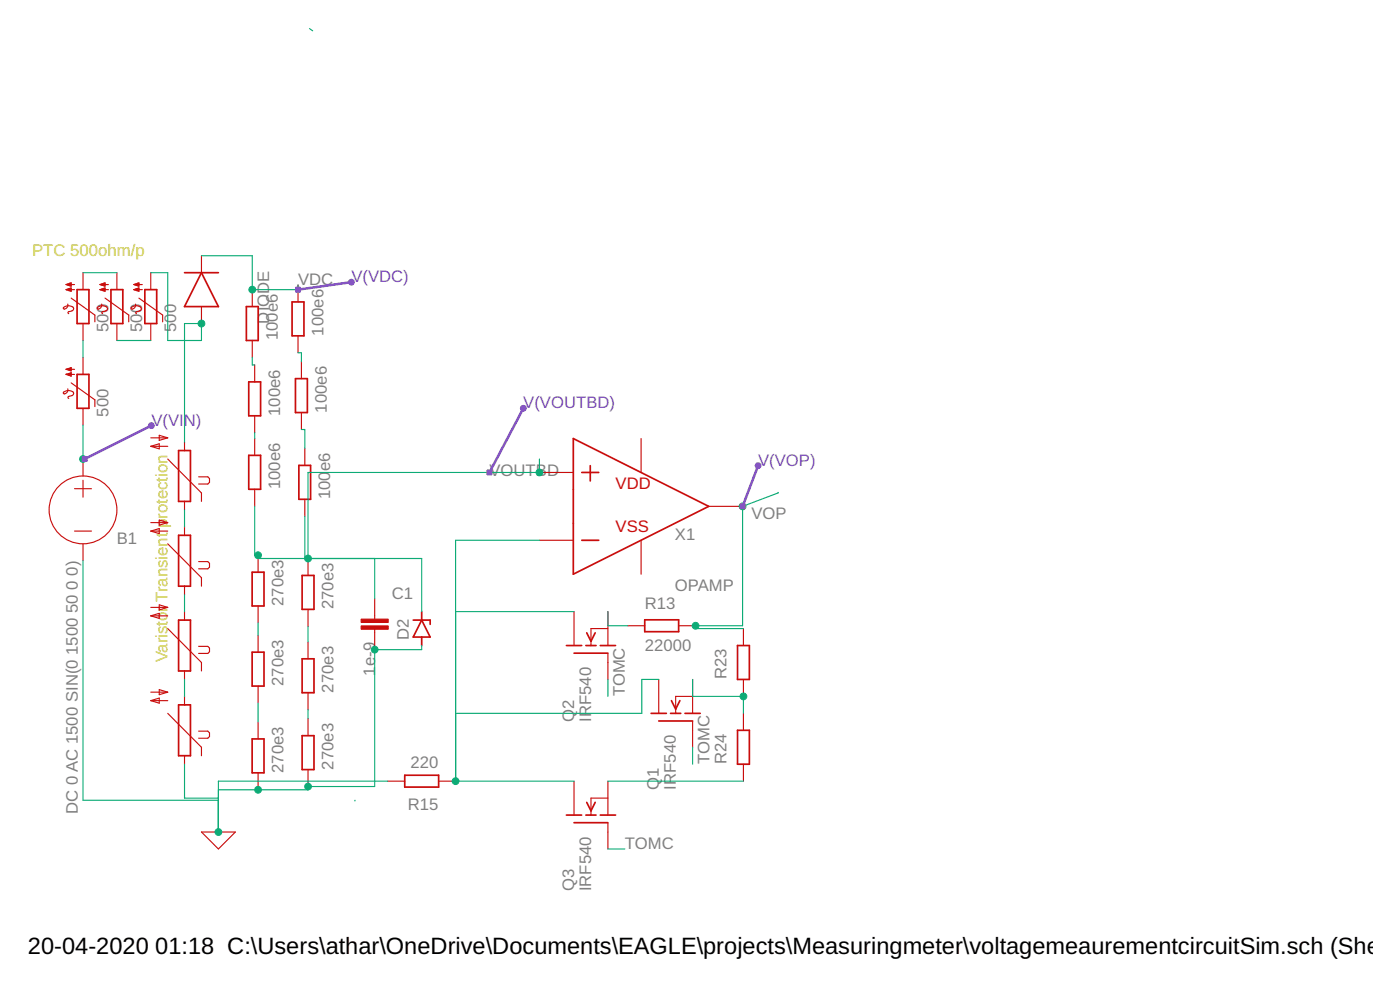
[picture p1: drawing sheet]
<svg xmlns="http://www.w3.org/2000/svg" width="210mm" height="148mm" viewBox="0 0 210 148" stroke-linecap="round" stroke-linejoin="round" font-family="sans-serif">
<g fill="none" stroke="#c90d0c" stroke-width=".17">
<path d="M30.2 38.3v2.6M9.9 43.4h1.3M9.9 42.6h1.3M9.9 43.4l.8-.3v.5zM9.9 42.6l.8-.2v.5zM9.9 55.3l.8-.2v.5zM9.9 56.1h1.3M9.9 55.3h1.3M9.9 56.1l.8 .2M10 55.4h.7M10.1 42.6h.6M10.1 42.7h.6"/>
<path d="M10.2 45.6a.53 .53 0 0 1-.2 .5 .53 .53 0 0 1-.5 .1v-.1a.99 .99 0 0 1 1.5 .1 .86 .86 0 0 1-.8 .6l.1 .2M10.2 58.3a.53 .53 0 0 1-.2 .5 .53 .53 0 0 1-.5 .1v-.1a1.01 1.01 0 0 1 1.5 .1 .86 .86 0 0 1-.8 .6l.1 .2M10.2 43.3h.5M10.2 55.2h.5M10.2 56.2h.5M10.3 56h.4M10.3 43.5h.4M10.4 55.5h.3M10.4 42.4h.3M10.5 42.8h.2M10.5 43.2h.2M10.5 55.1h.2"/>
<path d="M10.6 56.3h.1M10.6 55.8h.1M10.7 44.7l3.5 2.5v1M10.7 57.4l3.5 2.5v1M10.7 55.8v.5M10.7 55.8l-.8 .3M12.4 40.9v2.5M12.4 48.5v2.5M12.4 53.6v2.5M15 43.4h1.3M15 42.6h1.3M15 43.4l.7-.3v.5z"/>
<path d="M15 42.6l.7-.2v.5zM15.2 42.6h.5M15.2 42.7h.5M15.2 45.6a.53 .53 0 0 1-.1 .5 .53 .53 0 0 1-.5 .1v-.1a.99 .99 0 0 1 1.5 .1 .86 .86 0 0 1-.8 .6l.1 .2M15.3 43.3h.4M15.4 43.5h.3M15.5 42.4h.2M15.5 42.8h.2M15.6 43.2h.1M15.7 44.7l3.6 2.5v1M17.5 40.9v2.5M17.5 48.5v2.5"/>
<path d="M20.1 43.4h1.2M20.1 42.6h1.2M20.1 43.4l.7-.3v.5zM20.1 42.6l.7-.2v.5zM20.2 42.6h.6M20.3 42.7h.5M20.3 45.6a.53 .53 0 0 1-.1 .5 .53 .53 0 0 1-.6 .1 .92 .92 0 0 1 1.6 0l-.1 .3-.7 .3 .1 .2M20.3 43.3h.5M20.5 43.5h.3M20.6 42.4h.2M20.6 42.8h.2M20.7 43.2h.1"/>
<path d="M20.8 44.7l3.6 2.5v1M22.6 40.9v2.5M22.6 48.5v2.5M30.2 45.9v2.6M37.8 43.4v2.5M37.8 51v2.6M38.2 54.7v2.5M44.7 42.7v2.5M44.7 50.3v2.6M45.2 54.2v2.5M11.2 73.2h2.5M11.2 79.6h2.5"/>
<path d="M12.4 61.2v2.5M12.4 68.8v2.5M12.4 71.9v2.6M22.6 79.6h2.5M22.6 65.6h2.5M22.6 66.9l1.3-.4v.7zM22.6 79.6l1.3-.4v.7zM22.6 66.9h2.5M22.6 78.3h2.5M23.9 65.2l1.2 .4-1.2 .4zM23.9 77.9l1.2 .4-1.2 .4zM25.1 68.8l5.1 5.1v1.2"/>
<path d="M27.7 66.2v1.3M27.7 75.1v1.3M27.7 78.9v1.3M29.8 71.4h1.4l.2 .3v.6l-.2 .2h-1.4M38.2 62.3v2.5M38.2 65.7v2.5M38.2 73.3v2.5M45.2 61.8v2.5M45.7 67.2v2.5M45.7 74.8v2.5M80.9 70.8h5.1M96.1 65.7v5.1"/>
<path d="M106.3 75.9h5M12.4 81.5v2.5M22.6 92.3l1.3-.4v.7zM22.6 91h2.5M22.6 92.3h2.5M23.9 90.6l1.2 .4-1.2 .4zM25.1 81.5l5.1 5.1v1.2M25.1 94.2l5.1 5.1v1.2M27.7 87.8v1.3M27.7 91.6v1.3M29.8 84.1h1.4l.2 .3v.6l-.2 .2h-1.4M29.8 96.8h1.4l.2 .3v.5l-.2 .3h-1.4"/>
<path d="M38.7 83.2v2.5M38.7 90.8v2.5M38.7 95.2v2.5M46.2 83.7v2.5M46.2 91.3v2.5M46.2 96.2v2.5M56.2 89.7v3.1M56.2 94.3v3M80.9 80.9h5.1M86.1 91.6v5.1M91.1 91.6v5.1M91.1 97.9v3.9"/>
<path d="M91.1 94.2h-2.5v2.5M94.1 93.7h2.6M96.1 80.9v5.1M101.7 93.7h2.6M111.5 94.2v2.5M22.6 105l1.3-.4v.7zM22.6 103.7h2.5M22.6 105h2.5M23.9 103.3l1.2 .4-1.2 .4zM25.1 106.9l5.1 5.1v1.2M27.7 100.5v1.3M27.7 104.3v1.3"/>
<path d="M27.7 113.2v1.3M29.8 109.5h1.4l.2 .3v.5l-.2 .3h-1.4M38.7 102.8v2.5M38.7 108.2v2.5M38.7 115.8v2.5M46.2 103.8v2.5M46.2 107.7v2.5M46.2 115.3v2.5M58.1 117h2.6M65.8 117h2.5M86.1 117v5.1M91.1 117v5.1"/>
<path d="M91.1 119.6h-2.5v2.5M98.8 101.8v5.1M103.8 101.8v5.1M103.8 108.1v3.9M103.8 104.3h-2.5v2.6M111.5 101.8v2.5M111.5 106.9v2.5M111.5 114.5v2.5M30.2 124.7h5.1l-2.6 2.5zM91.1 123.3v3.9"/>
<circle cx="12.4" cy="76.4" r="5.1"/>
</g>
<g fill="none" stroke="#c90d0c" stroke-width=".25">
<path d="M11.6 43.4h1.7v5.1h-1.7zM11.6 56.1h1.7v5.1h-1.7zM16.6 43.4h1.8v5.1h-1.8zM21.7 43.4h1.8v5.1h-1.8zM27.7 40.9h5M30.2 40.9l2.5 5h-5zM36.9 45.9h1.8v5.1h-1.8zM37.3 57.2h1.8v5.1h-1.8zM43.8 45.2h1.8v5.1h-1.8zM44.3 56.7h1.8v5.1h-1.8zM26.8 67.5h1.8v7.6h-1.8zM37.3 68.2h1.8v5.1h-1.8z"/>
<path d="M44.8 69.7h1.8v5.1h-1.8zM86 65.7l20.3 10.2-20.3 10.1zM87.2 70.8h2.6M88.5 69.8v2.3M26.8 80.2h1.8v7.6h-1.8zM26.8 92.9h1.8v7.6h-1.8zM37.8 85.7h1.8v5.1h-1.8zM37.8 97.7h1.8v5.1h-1.8zM45.3 86.2h1.8v5.1h-1.8zM45.3 98.7h1.8v5.1h-1.8zM62 92.9h2.5v.6M63.2 92.9l1.3 2.5h-2.5z"/>
<path d="M63.2 91.6v1.3M63.2 95.4v1.3M84.9 96.7h2.3M86.1 97.9h5M87.2 80.9h2.6M87.8 96.7h1.6M88 94.8l.6 1.3 .6-1.3M90 96.7h2.3M96.7 92.9h5v1.7h-5zM110.6 96.7h1.8v5.1h-1.8zM26.8 105.6h1.8v7.6h-1.8zM37.8 110.7h1.8v5.1h-1.8z"/>
<path d="M45.3 110.2h1.8v5.1h-1.8zM60.7 116.1h5.1v1.8h-5.1zM97.6 106.9h2.3M98.8 108h5M100.5 106.9h1.6M100.7 105l.6 1.2 .6-1.2M102.7 106.9h2.3M110.6 109.4h1.8v5.1h-1.8zM84.9 122.1h2.3M86.1 123.3h5M87.8 122.1h1.6M88 120.2l.6 1.3 .6-1.3"/>
<path d="M90 122.1h2.3"/>
</g>
<g fill="#c90d0c" stroke="#c90d0c" stroke-width=".15">
<path d="M54.1 93.8h4.1v.5h-4.1z"/>
<path d="M54.1 92.8h4.1v.5h-4.1z"/>
</g>
<g fill="none" stroke="#0dab76" stroke-width=".17">
<path d="M46.4 4.3l.5 .3M30.2 38.3h7.6v5.1h6.9v-.7M12.4 51v2.6M12.4 40.9h5.1M17.5 51h5.1M22.6 40.9h2.5v10.1h5.1v-2.5h-2.5v17.7M37.8 53.6v1.1h.4M44.7 52.9h.5v1.3M12.4 63.7v5.1h.3M27.7 76.4v2.5M38.2 75.8v7.4h.5v.5h24.5v7.9M38.2 64.8v.9"/>
<path d="M45.2 64.3h.5v2.9M45.7 77.3v6.4M80.9 68.8v2h-34.7v12.9M116.7 73.8v.1l-5.4 2v17.8h-7v.5h7.2M12.4 84v35.9h20.3M27.7 89.1v2.5M38.7 93.3v1.9M46.2 93.8v2.4M56.2 83.7v6M63.2 96.7v.6h-7v20.5h-10v.5h-13.5M68.3 91.6h17.8M80.9 80.9h-12.6v36.1h17.8"/>
<path d="M91.1 91.6v2.1h3M27.7 101.8v2.5M27.7 114.5v5.1h5M38.7 105.3v2.9M46.2 106.3v1.4M53.2 119.9v.1M58.1 117h-25.4v7.7M91.1 117h20.4M91.1 101.8v2.5M98.8 101.8h-2.6v5.1h-27.9M103.8 101.8v2.5h7.7v2.6M103.8 112v2.5"/>
<path d="M91.1 127.2h2.6"/>
</g>
<g fill="#0dab76" stroke="#0dab76" stroke-width=".15">
<circle cx="32.7" cy="124.7" r=".51"/>
<circle cx="38.7" cy="118.3" r=".51"/>
<circle cx="46.2" cy="117.8" r=".51"/>
<circle cx="56.2" cy="97.3" r=".51"/>
<circle cx="111.3" cy="75.9" r=".51"/>
<circle cx="104.3" cy="93.7" r=".51"/>
<circle cx="12.4" cy="68.8" r=".51"/>
<circle cx="37.8" cy="43.4" r=".51"/>
<circle cx="46.2" cy="83.7" r=".51"/>
<circle cx="38.7" cy="83.2" r=".51"/>
<circle cx="80.9" cy="70.8" r=".51"/>
<circle cx="30.2" cy="48.5" r=".51"/>
<circle cx="68.3" cy="117" r=".51"/>
<circle cx="111.5" cy="104.3" r=".51"/>
</g>
<path d="M44.4 43.1h.5v.5h-.5zM52.7 42.3l-8 1.1M12.4 68.5h.6v.5h-.6zM22.7 63.8l-10 5M73.1 70.5h.5v.5h-.5zM78.5 61.2l-5.1 9.6M111.1 75.6h.5v.5h-.5zM113.7 69.8l-2.4 6.1" fill="none" stroke="#8252c2" stroke-width=".38"/>
<g fill="#8252c2" stroke="#8252c2" stroke-width=".15">
<path d="M113.3 69.5a.44 .44 0 0 1 .7 0 .44 .44 0 0 1-.2 .7 .44 .44 0 0 1-.6-.4l.5-.1v.1h-.5z" fill-rule="evenodd"/>
<path d="M22.5 63.4a.44 .44 0 0 1 .6 .2 .44 .44 0 0 1-.3 .6 .44 .44 0 0 1-.6-.4l.5-.1 .1 .1h-.6z" fill-rule="evenodd"/>
<path d="M52.3 42a.44 .44 0 0 1 .7 0 .44 .44 0 0 1-.2 .7 .44 .44 0 0 1-.6-.4l.5-.1v.1h-.5z" fill-rule="evenodd"/>
<path d="M78.1 60.9a.45 .45 0 0 1 .7-.1 .45 .45 0 0 1-.1 .7 .45 .45 0 0 1-.7-.3h.5h-.5z" fill-rule="evenodd"/>
</g>
<g font-size="3.5">
<text x="4.2" y="143">20-04-2020</text>
<text x="23.3" y="143">01:18 C:\Users\athar\OneDrive\Documents\EAGLE\projects\Measuringmeter\voltagemeaurementcircuitSim.sch (Sheet:</text>
</g>
<g font-size="2.5" fill="#c8c832">
<text x="4.8" y="38.3">PTC 500ohm/p</text>
<text x="25.1" y="77.7" transform="rotate(-90 25.1 77.7)">rotection</text>
<text x="25.1" y="79.1" transform="rotate(-90 25.1 79.1)">p</text>
<text x="25.1" y="91.7" transform="rotate(-90 25.1 91.7)">r</text>
<text x="25.1" y="90.2" transform="rotate(-90 25.1 90.2)">Transient</text>
<text x="25.1" y="99.3" transform="rotate(-90 25.1 99.3)">Varisto</text>
</g>
<g font-size="2.5" fill="#808080">
<text x="44.7" y="42.8">VDC</text>
<text x="16.2" y="49.7" transform="rotate(-90 16.2 49.7)">500</text>
<text x="21.3" y="49.7" transform="rotate(-90 21.3 49.7)">500</text>
<text x="26.4" y="49.7" transform="rotate(-90 26.4 49.7)">500</text>
<text x="40.4" y="48.5" transform="rotate(-90 40.4 48.5)">DIODE</text>
<text x="41.6" y="51" transform="rotate(-90 41.6 51)">100e6</text>
<text x="48.5" y="50.3" transform="rotate(-90 48.5 50.3)">100e6</text>
<text x="16.2" y="62.4" transform="rotate(-90 16.2 62.4)">500</text>
<text x="42" y="62.3" transform="rotate(-90 42 62.3)">100e6</text>
<text x="49" y="61.8" transform="rotate(-90 49 61.8)">100e6</text>
<text x="49.5" y="70.6" transform="rotate(-90 49.5 70.6)">e6</text>
<text x="73.4" y="71.3">VOUTBD</text>
<text x="42" y="73.3" transform="rotate(-90 42 73.3)">100e6</text>
<text x="49.5" y="74.8" transform="rotate(-90 49.5 74.8)">100</text>
<text x="112.7" y="77.8">VOP</text>
<text x="17.5" y="81.5">B1</text>
<text x="101.2" y="80.9">X1</text>
<text x="11.7" y="88.3" transform="rotate(-90 11.7 88.3)">0</text>
<text x="11.7" y="86.2" transform="rotate(-90 11.7 86.2)">0)</text>
<text x="58.7" y="89.7">C1</text>
<text x="101.2" y="88.6">OPAMP</text>
<text x="11.7" y="91.8" transform="rotate(-90 11.7 91.8)">50</text>
<text x="42.5" y="90.8" transform="rotate(-90 42.5 90.8)">270e3</text>
<text x="50" y="91.3" transform="rotate(-90 50 91.3)">270e3</text>
<text x="61.3" y="95.9" transform="rotate(-90 61.3 95.9)">D2</text>
<text x="96.7" y="91.2">R13</text>
<text x="11.7" y="98.1" transform="rotate(-90 11.7 98.1)">1500</text>
<text x="56.2" y="101.2" transform="rotate(-90 56.2 101.2)">1e-9</text>
<text x="96.7" y="97.6">22000</text>
<text x="108.9" y="101.8" transform="rotate(-90 108.9 101.8)">R23</text>
<text x="42.5" y="102.8" transform="rotate(-90 42.5 102.8)">270e3</text>
<text x="50" y="103.8" transform="rotate(-90 50 103.8)">270e3</text>
<text x="86.1" y="106.2" transform="rotate(-90 86.1 106.2)">2</text>
<text x="93.7" y="104.3" transform="rotate(-90 93.7 104.3)">TOMC</text>
<text x="86.1" y="108.1" transform="rotate(-90 86.1 108.1)">Q</text>
<text x="88.6" y="108.1" transform="rotate(-90 88.6 108.1)">IRF540</text>
<text x="42.5" y="115.8" transform="rotate(-90 42.5 115.8)">270e3</text>
<text x="50" y="115.3" transform="rotate(-90 50 115.3)">270e3</text>
<text x="61.6" y="115">220</text>
<text x="98.8" y="118.3" transform="rotate(-90 98.8 118.3)">Q</text>
<text x="98.8" y="116.3" transform="rotate(-90 98.8 116.3)">1</text>
<text x="101.3" y="118.3" transform="rotate(-90 101.3 118.3)">IRF540</text>
<text x="106.4" y="114.5" transform="rotate(-90 106.4 114.5)">TOMC</text>
<text x="108.9" y="114.5" transform="rotate(-90 108.9 114.5)">R24</text>
<text x="11.7" y="121.9" transform="rotate(-90 11.7 121.9)">DC 0 AC 1500 SIN(0</text>
<text x="61.2" y="121.3">R15</text>
<text x="93.7" y="127.2">TOMC</text>
<text x="86.1" y="133.5" transform="rotate(-90 86.1 133.5)">Q3</text>
<text x="88.6" y="133.5" transform="rotate(-90 88.6 133.5)">IRF540</text>
</g>
<g font-size="2.5" fill="#8252c2">
<text x="52.7" y="42.3">V(VDC)</text>
<text x="22.7" y="63.8">V(VIN)</text>
<text x="78.5" y="61.2">V(VOUTBD)</text>
<text x="113.7" y="69.8">V(VOP)</text>
</g>
<g font-size="2.5" fill="#c90d0c">
<text x="92.3" y="73.3">VDD</text>
<text x="92.3" y="79.7">VSS</text>
</g>
</svg>
